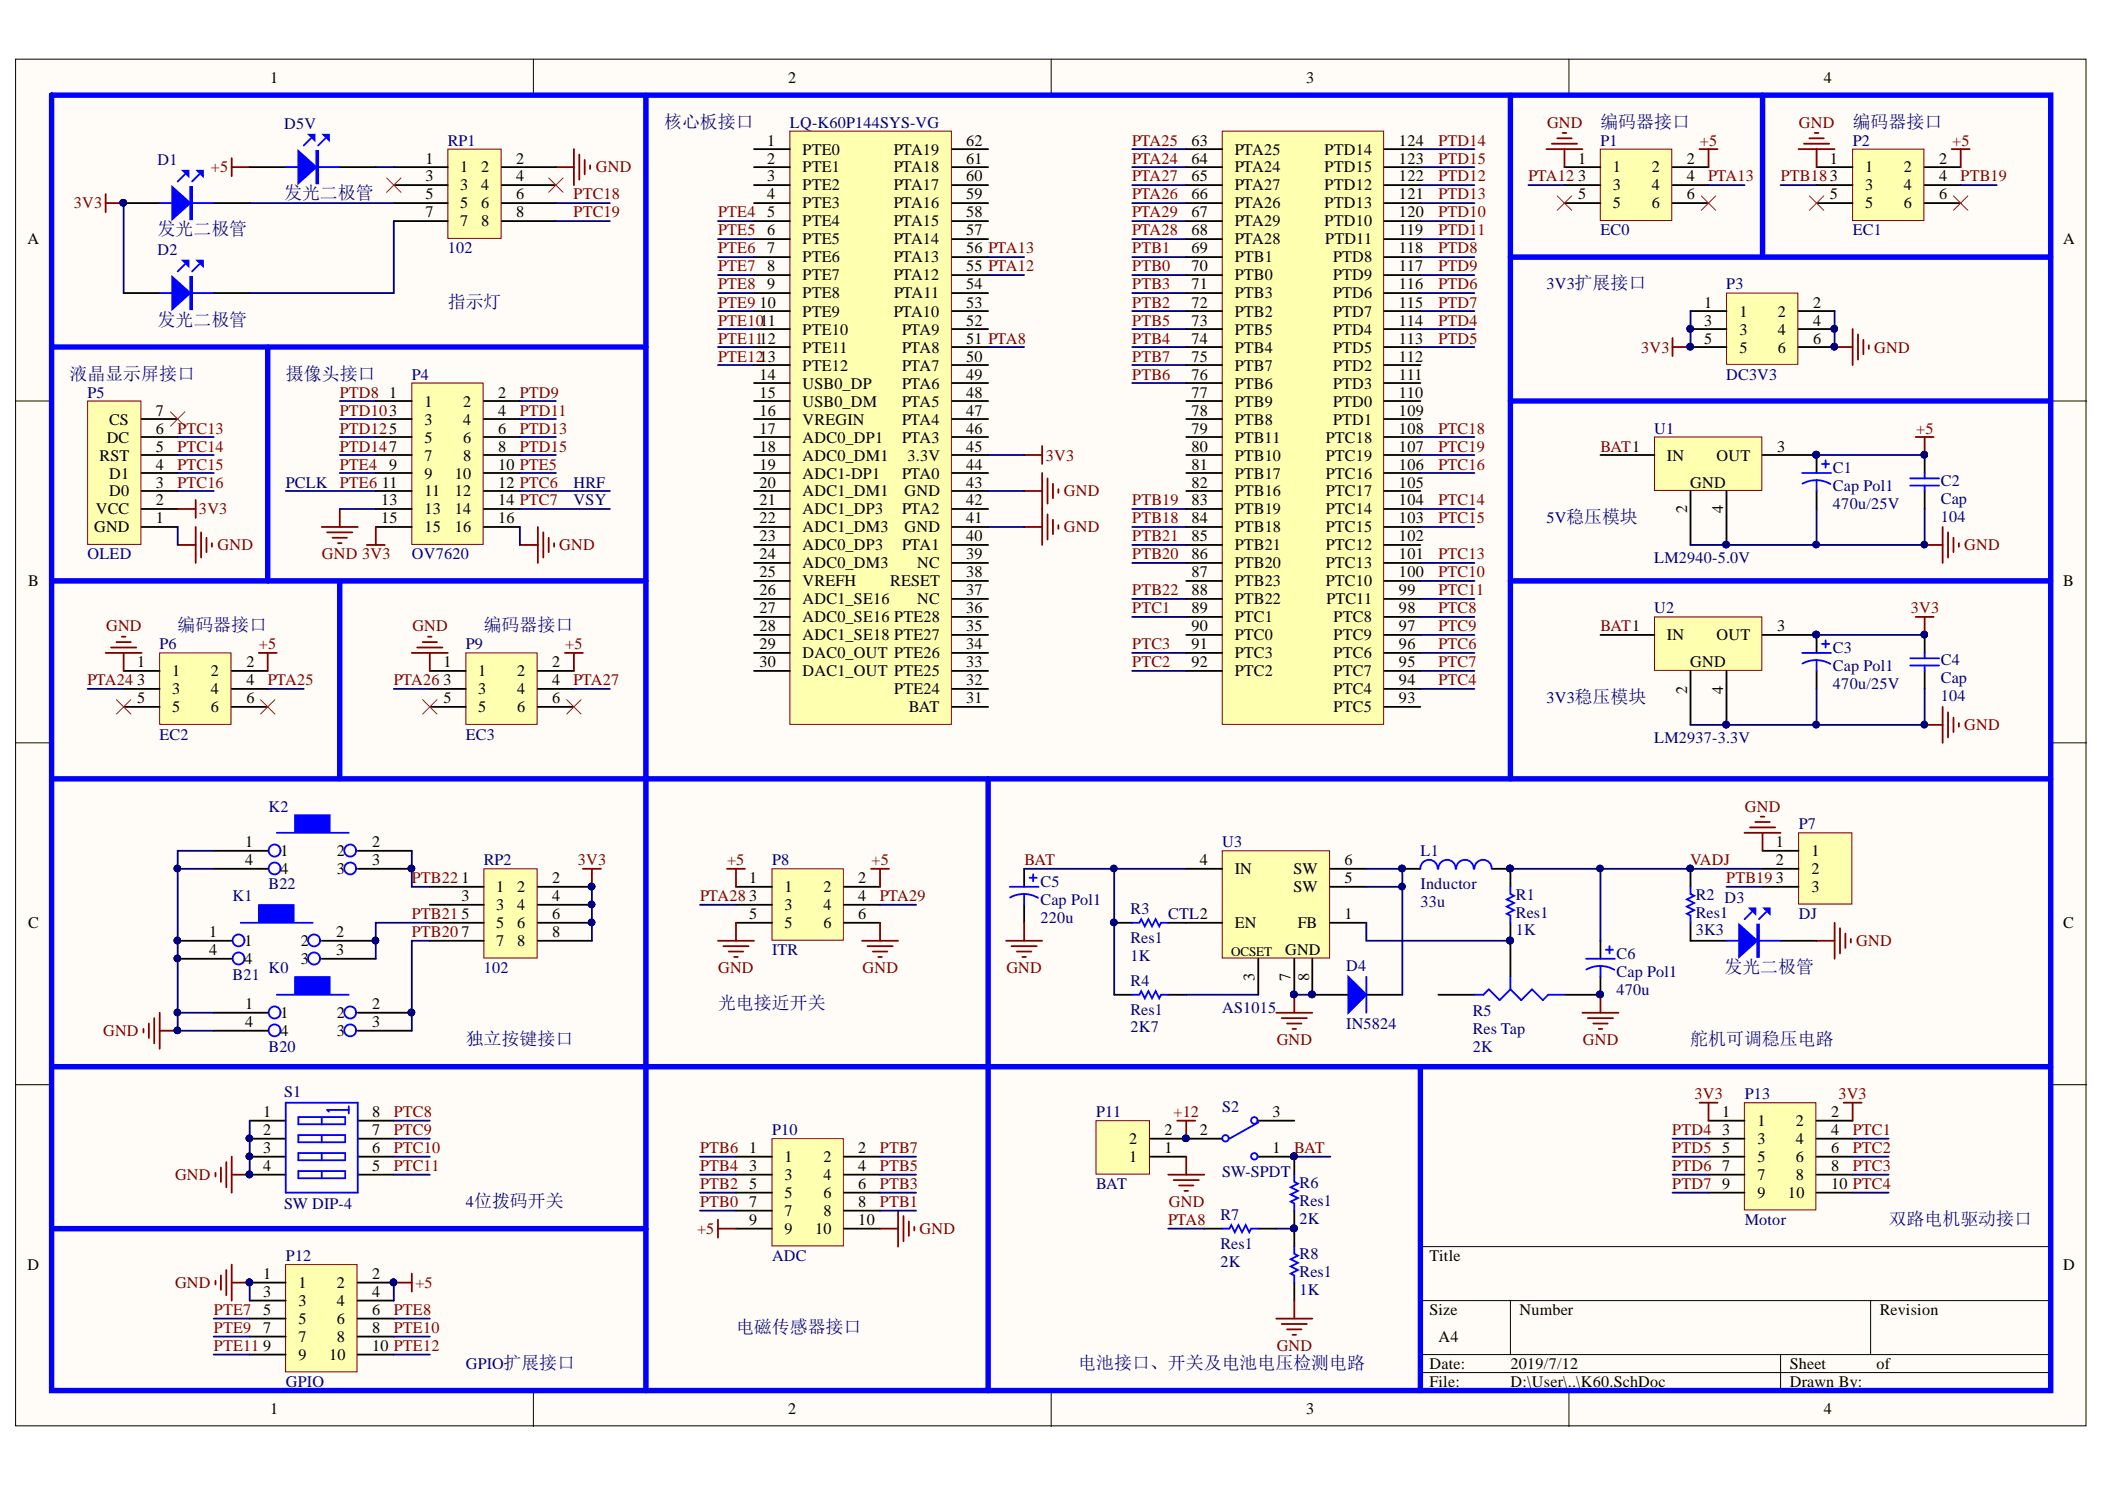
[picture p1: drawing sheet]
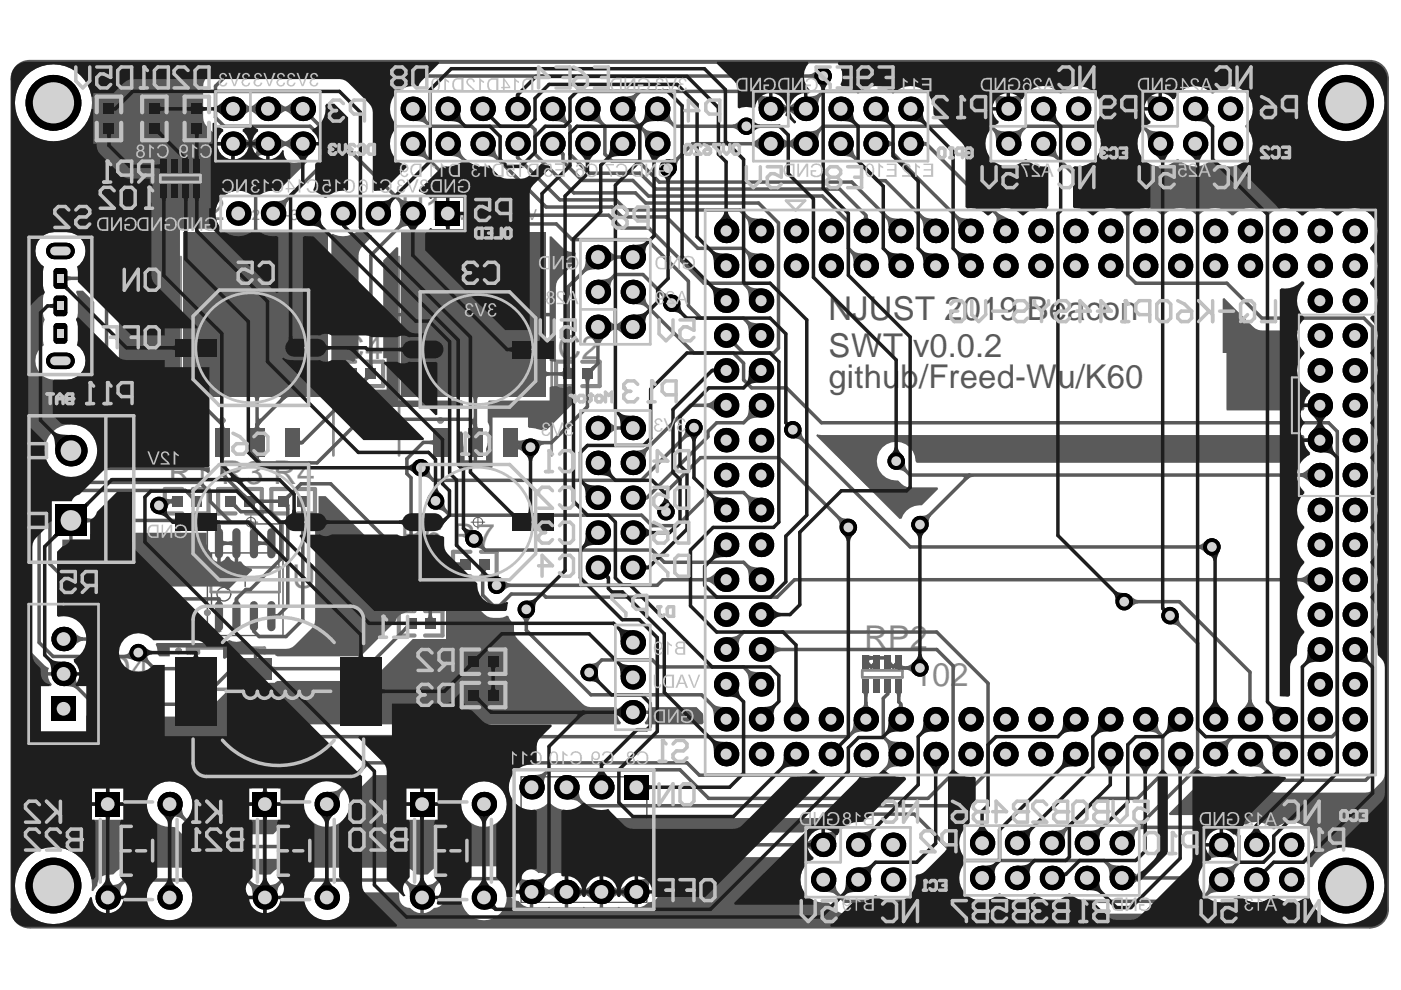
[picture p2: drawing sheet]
# Altium project K60.PrjPCB
1 sheet, 44 parts. Net scope: global (net labels, ports and power ports of the same name join across sheets).
Board file: K60.PcbDoc

## Sheet K60.SchDoc
size A4

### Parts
C1  Cap Pol1  value 470u/25V  [CT 8*7 - C]
C2  Cap  value 104  [0603]
C3  Cap Pol1  value 470u/25V  [CT 8*7 - C]
C4  Cap  value 104  [0603]
C5  Cap Pol1  value 220u  [CT 8*7 - C]
C6  Cap Pol1  value 470u  [CT 8*7 - C]
D1  发光二极管  [0603]
D2  发光二极管  [0603]
D3  发光二极管  [0603]
D4  IN5824  [SMA]
D5V  发光二极管  [0603]
K0  B20  [TSW DIP-6*6*6]
K1  B21  [TSW DIP-6*6*6]
K2  B22  [TSW DIP-6*6*6]
L1  Inductor  value 33u  [CDRH127]
LQ-K60P144SYS-VG  (no value)  [LQ_KXXP144-SYSVG]
P1  EC0  [2.54排针2X3]
P2  EC1  [2.54排针2X3]
P3  DC3V3  [2.54排针2X3]
P4  OV7620  [2.54排针2X8]
P5  OLED  [HDR1X7]
P6  EC2  [2.54排针2X3]
P7  DJ  [2.54排针1X3]
P8  ITR  [2.54排针2X3]
P9  EC3  [2.54排针2X3]
P10  ADC  [2.54排针2X5]
P11  BAT  [KF301-2P]
P12  GPIO  [2.54排针2X5]
P13  Motor  [2.54排针2X5]
R1  Res1  value 1K  [0603]
R2  Res1  value 3K3  [0603]
R3  Res1  value 1K  [0603]
R4  Res1  value 2K7  [0603]
R5  Res Tap  value 2K  [VR_A1]
R6  Res1  value 2K  [0603]
R7  Res1  value 2K  [0603]
R8  Res1  value 1K  [0603]
RP1  102  [8P4R_0603]
RP2  102  [8P4R_0603]
S1  SW DIP-4  [BMKG4]
S2  SW-SPDT  [SW3-H2X3_8.6X4.5_L]
U1  LM2940-5.0V  [TO-263-3]
U2  LM2937-3.3V  [TO-263-3]
U3  AS1015  [NSO8_N]

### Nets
3V3: C3.1 C4.2 D1.1(A) D2.1(A) LQ-K60P144SYS-VG.45(3.3V) P3.1 P3.3 P3.5 P4.15 P5.2(VCC) P13.1 P13.2 RP2.2 RP2.4 RP2.6 RP2.8 U2.3(OUT)
+5: C1.1 C2.2 D5V.1(A) P1.2 P2.2 P6.2 P8.1 P8.2 P9.2 P10.9 P12.2 P12.4 U1.3(OUT)
+12: P11.2 S2.2
GND: C1.2 C2.1 C3.2 C4.1 C5.2 C6.2 D3.2(K) D4.1(A) K0.1 K0.4 K1.1 K1.4 K2.1 K2.4 LQ-K60P144SYS-VG.41(GND) LQ-K60P144SYS-VG.43(GND) P1.1 P2.1 P3.2 P3.4 P3.6 P4.13 P4.16 P5.1(GND) P6.1 P7.1 P8.5 P8.6 P9.1 P10.10 P11.1 P12.1 P12.3 R5.2(B) R8.1 RP1.2 S1.1(A1) S1.2(A2) S1.3(A3) S1.4(A4) U1.2(GND) U1.4(GND) U2.2(GND) U2.4(GND) U3.7(GND) U3.8(GND)
BAT: C5.1 R3.1 R4.1 R6.2 S2.1 U1.1(IN) U2.1(IN) U3.4(IN)
PTA8: LQ-K60P144SYS-VG.51(PTA8) R7.1
PTA12: LQ-K60P144SYS-VG.55(PTA12) P1.3
PTA13: LQ-K60P144SYS-VG.56(PTA13) P1.4
PTA24: LQ-K60P144SYS-VG.64(PTA24) P6.3
PTA25: LQ-K60P144SYS-VG.63(PTA25) P6.4
PTA26: LQ-K60P144SYS-VG.66(PTA26) P9.3
PTA27: LQ-K60P144SYS-VG.65(PTA27) P9.4
PTA28: LQ-K60P144SYS-VG.68(PTA28) P8.3
PTA29: LQ-K60P144SYS-VG.67(PTA29) P8.4
PTB0: LQ-K60P144SYS-VG.70(PTB0) P10.7
PTB1: LQ-K60P144SYS-VG.69(PTB1) P10.8
PTB2: LQ-K60P144SYS-VG.72(PTB2) P10.5
PTB3: LQ-K60P144SYS-VG.71(PTB3) P10.6
PTB4: LQ-K60P144SYS-VG.74(PTB4) P10.3
PTB5: LQ-K60P144SYS-VG.73(PTB5) P10.4
PTB6: LQ-K60P144SYS-VG.76(PTB6) P10.1
PTB7: LQ-K60P144SYS-VG.75(PTB7) P10.2
PTB18: LQ-K60P144SYS-VG.84(PTB18) P2.3
PTB19: LQ-K60P144SYS-VG.83(PTB19) P2.4 P7.3
PTB20: K0.2 K0.3 LQ-K60P144SYS-VG.86(PTB20) RP2.7
PTB21: K1.2 K1.3 LQ-K60P144SYS-VG.85(PTB21) RP2.5
PTB22: K2.2 K2.3 LQ-K60P144SYS-VG.88(PTB22) RP2.1
PTC1: LQ-K60P144SYS-VG.89(PTC1) P13.4
PTC2: LQ-K60P144SYS-VG.92(PTC2) P13.6
PTC3: LQ-K60P144SYS-VG.91(PTC3) P13.8
PTC4: LQ-K60P144SYS-VG.94(PTC4) P13.10
PTC6: LQ-K60P144SYS-VG.96(PTC6) P4.12
PTC7: LQ-K60P144SYS-VG.95(PTC7) P4.14
PTC8: LQ-K60P144SYS-VG.98(PTC8) S1.8(B1)
PTC9: LQ-K60P144SYS-VG.97(PTC9) S1.7(B2)
PTC10: LQ-K60P144SYS-VG.100(PTC10) S1.6(B3)
PTC11: LQ-K60P144SYS-VG.99(PTC11) S1.5(B4)
PTC13: LQ-K60P144SYS-VG.101(PTC13) P5.6(DC)
PTC14: LQ-K60P144SYS-VG.104(PTC14) P5.5(RST)
PTC15: LQ-K60P144SYS-VG.103(PTC15) P5.4(D1)
PTC16: LQ-K60P144SYS-VG.106(PTC16) P5.3(D0)
PTC18: LQ-K60P144SYS-VG.108(PTC18) RP1.6
PTC19: LQ-K60P144SYS-VG.107(PTC19) RP1.8
PTD4: LQ-K60P144SYS-VG.114(PTD4) P13.3
PTD5: LQ-K60P144SYS-VG.113(PTD5) P13.5
PTD6: LQ-K60P144SYS-VG.116(PTD6) P13.7
PTD7: LQ-K60P144SYS-VG.115(PTD7) P13.9
PTD8: LQ-K60P144SYS-VG.118(PTD8) P4.1
PTD9: LQ-K60P144SYS-VG.117(PTD9) P4.2
PTD10: LQ-K60P144SYS-VG.120(PTD10) P4.3
PTD11: LQ-K60P144SYS-VG.119(PTD11) P4.4
PTD12: LQ-K60P144SYS-VG.122(PTD12) P4.5
PTD13: LQ-K60P144SYS-VG.121(PTD13) P4.6
PTD14: LQ-K60P144SYS-VG.124(PTD14) P4.7
PTD15: LQ-K60P144SYS-VG.123(PTD15) P4.8
PTE4: LQ-K60P144SYS-VG.5(PTE4) P4.9
PTE5: LQ-K60P144SYS-VG.6(PTE5) P4.10
PTE6: LQ-K60P144SYS-VG.7(PTE6) P4.11
PTE7: LQ-K60P144SYS-VG.8(PTE7) P12.5
PTE8: LQ-K60P144SYS-VG.9(PTE8) P12.6
PTE9: LQ-K60P144SYS-VG.10(PTE9) P12.7
PTE10: LQ-K60P144SYS-VG.11(PTE10) P12.8
PTE11: LQ-K60P144SYS-VG.12(PTE11) P12.9
PTE12: LQ-K60P144SYS-VG.13(PTE12) P12.10
VADJ: C6.1 L1.2 P7.2 R1.2 R2.2
NetD1_2: D1.2(K) RP1.5
NetD2_2: D2.2(K) RP1.7
NetD3_1: D3.1(A) R2.1
NetD4_2: D4.2(K) L1.1 U3.5(SW) U3.6(SW)
NetD5V_2: D5V.2(K) RP1.1
NetR1_1: R1.1 R5.3(TAP) U3.1(FB)
NetR3_2: R3.2 U3.2(EN)
NetR4_2: R4.2 U3.3(OCSET)
NetR6_1: R6.1 R7.2 R8.2

Not connected (* = marked no-connect by the designer): LQ-K60P144SYS-VG 1(PTE0) 2(PTE1) 3(PTE2) 4(PTE3) 14(USB0_DP) 15(USB0_DM) 16(VREGIN) 17(ADC0_DP1) 18(ADC0_DM1) 19(ADC1-DP1) 20(ADC1_DM1) 21(ADC1_DP3) 22(ADC1_DM3) 23(ADC0_DP3) 24(ADC0_DM3) 25(VREFH) 26(ADC1_SE16) 27(ADC0_SE16) 28(ADC1_SE18) 29(DAC0_OUT) 30(DAC1_OUT) 31(BAT) 32(PTE24) 33(PTE25) 34(PTE26) 35(PTE27) 36(PTE28) 37(NC) 38(RESET) 39(NC) 40(PTA1) 42(PTA2) 44(PTA0) 46(PTA3) 47(PTA4) 48(PTA5) 49(PTA6) 50(PTA7) 52(PTA9) 53(PTA10) 54(PTA11) 57(PTA14) 58(PTA15) 59(PTA16) 60(PTA17) 61(PTA18) 62(PTA19) 77(PTB9) 78(PTB8) 79(PTB11) 80(PTB10) 81(PTB17) 82(PTB16) 87(PTB23) 90(PTC0) 93(PTC5) 102(PTC12) 105(PTC17) 109(PTD1) 110(PTD0) 111(PTD3) 112(PTD2); P1 5* 6*; P2 5* 6*; P5 7(CS)*; P6 5* 6*; P9 5* 6*; R5 1(A); RP1 3* 4*; RP2 3; S2 3

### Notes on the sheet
- 核心板接口
- (near P1) 编码器接口
- (near P2) 编码器接口
- 3V3扩展接口
- (near P5) 液晶显示屏接口
- 摄像头接口
- 指示灯
- PCLK
- HRF
- VSY
- (near U1) 5V稳压模块
- (near P6) 编码器接口
- (near P9) 编码器接口
- (near U2) 3V3稳压模块
- (near R3) CTL
- 光电接近开关
- 独立按键接口
- 舵机可调稳压电路
- 4位拨码开关
- 双路电机驱动接口
- GPIO扩展接口
- 电磁传感器接口
- 电池接口、开关及电池电压检测电路
